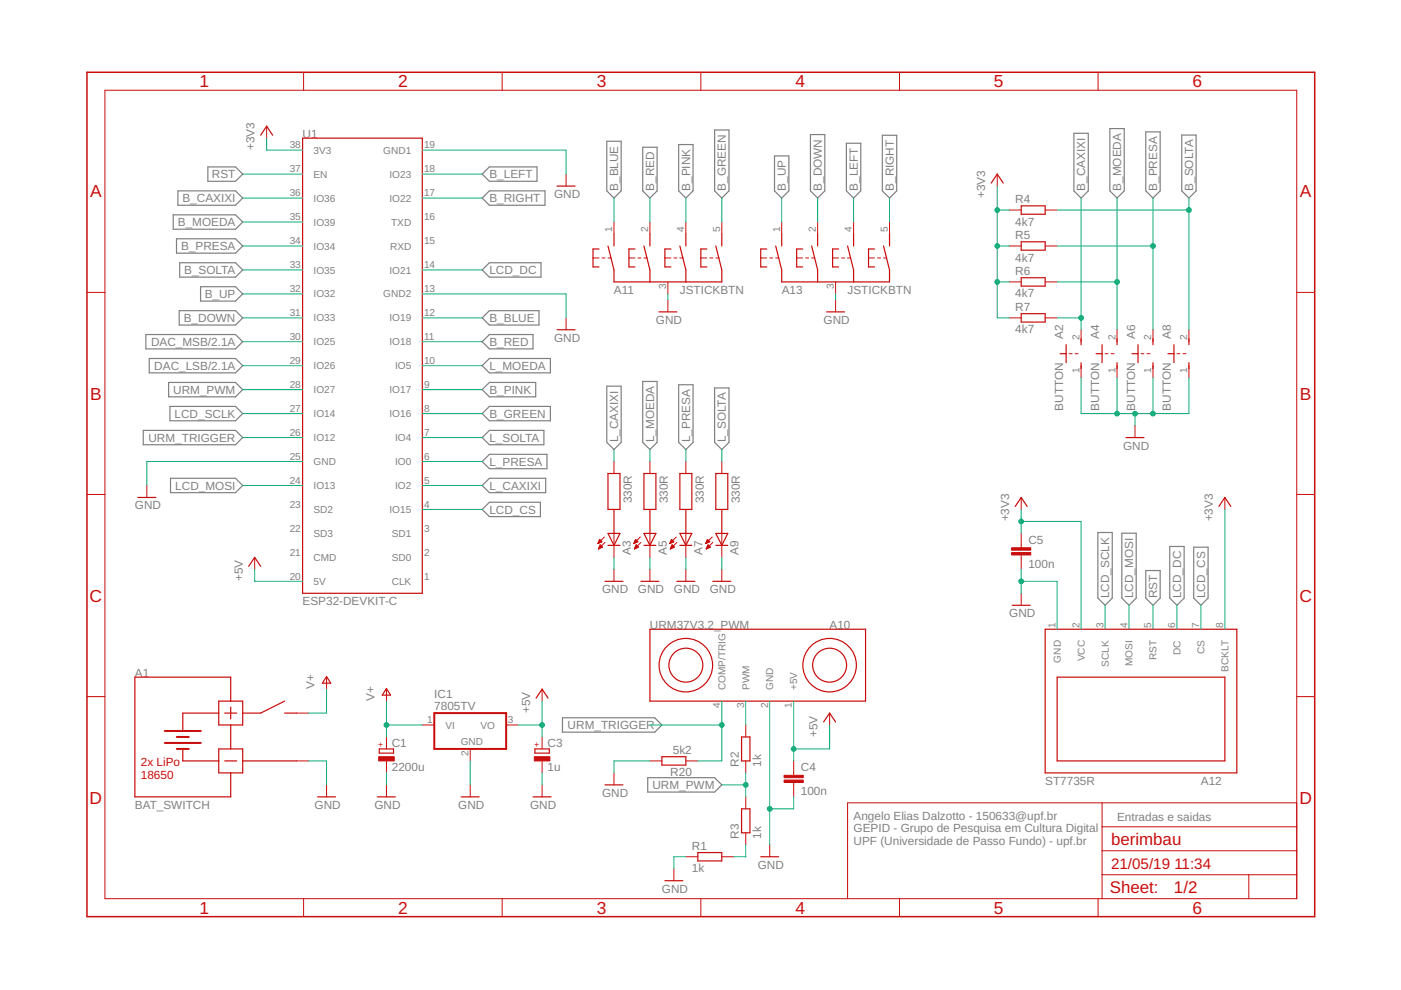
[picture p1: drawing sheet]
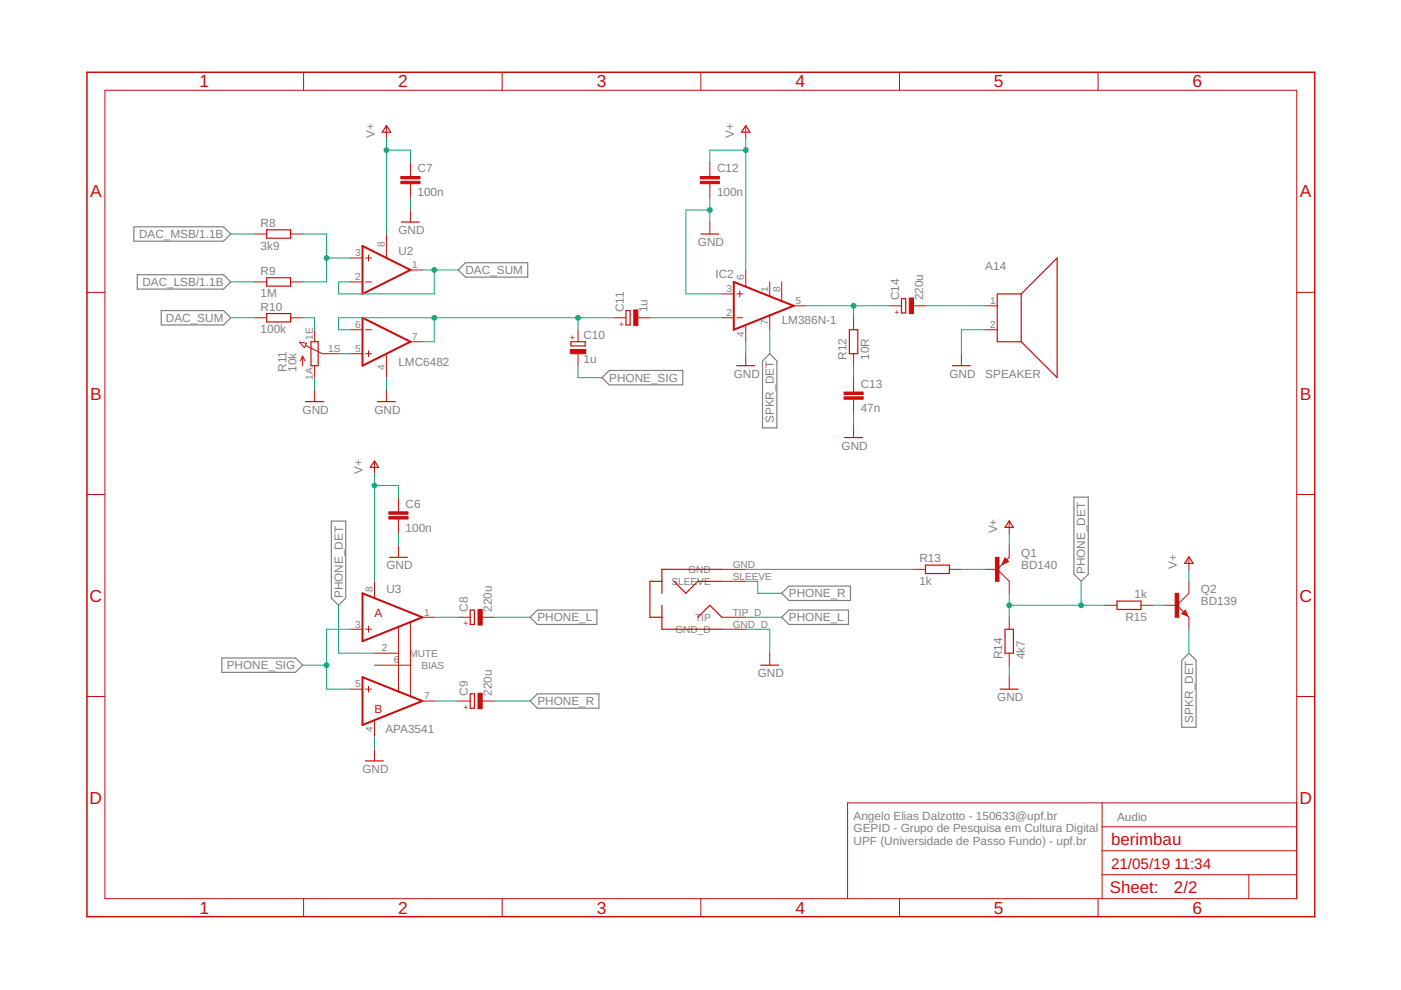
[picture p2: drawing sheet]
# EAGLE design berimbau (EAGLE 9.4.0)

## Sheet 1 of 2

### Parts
A1  BAT_SWITCH  [1X02]
A2  BUTTON  [1X02]
A3  LED  [1X02]
A4  BUTTON  [1X02]
A5  LED  [1X02]
A6  BUTTON  [1X02]
A7  LED  [1X02]
A8  BUTTON  [1X02]
A9  LED  [1X02]
A10  URM37V3.2_PWM  [1X04]
A11  JSTICKBTN  [1X05]
A12  ST7735R  [1X08]
A13  JSTICKBTN  [1X05]
C1  2200u  CPOL-EUE3.5-10  [E3,5-10]
C3  1u  CPOL-EUE2-5  [E2-5]
C4  100n  C-EU050-030X075  [C050-030X075]
C5  100n  C-EU050-030X075  [C050-030X075]
IC1  7805TV  [TO220V]
R1  1k  R-EU_0207/10  [0207/10]
R2  1k  R-EU_0207/10  [0207/10]
R3  1k  R-EU_0207/10  [0207/10]
R4  4k7  R-EU_0207/10  [0207/10]
R5  4k7  R-EU_0207/10  [0207/10]
R6  4k7  R-EU_0207/10  [0207/10]
R7  4k7  R-EU_0207/10  [0207/10]
R20  5k2  R-EU_0207/10  [0207/10]
U1  ESP32-DEVKIT-C  [ESP32]

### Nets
+3V3: A12.2(VCC) A12.8(BCKLT) C5.1 R4.1 R5.1 R6.1 R7.1 U1.38(3V3)
+5V: A10.1(+5V) C3.+ C4.1 IC1.3(VO) U1.20(5V)
B_BLUE: A11.1(B1) U1.12(IO19)
B_CAXIXI: A2.2(S) R7.2 U1.36(IO36)
B_DOWN: A13.2(B2) U1.31(IO33)
B_GREEN: A11.5(B4) U1.8(IO16)
B_LEFT: A13.4(B3) U1.18(IO23)
B_MOEDA: A4.2(S) R6.2 U1.35(IO39)
B_PINK: A11.4(B3) U1.9(IO17)
B_PRESA: A6.2(S) R5.2 U1.34(IO34)
B_RED: A11.2(B2) U1.11(IO18)
B_RIGHT: A13.5(B4) U1.17(IO22)
B_SOLTA: A8.2(S) R4.2 U1.33(IO35)
B_UP: A13.1(B1) U1.32(IO32)
DAC_LSB: U1.29(IO26) ; also sheet 2
DAC_MSB: U1.30(IO25) ; also sheet 2
GND: A1.2(-) A2.1(P) A3.2(C) A4.1(P) A5.2(C) A6.1(P) A7.2(C) A8.1(P) A9.2(C) A10.2(GND) A11.3(COM) A12.1(GND) A13.3(COM) C1.- C3.- C4.2 C5.2 IC1.2(GND) R1.1 R20.2 U1.13(GND2) U1.19(GND1) U1.25(GND) ; also sheet 2
L_CAXIXI: A3.1(A) U1.5(IO2)
L_MOEDA: A5.1(A) U1.10(IO5)
L_PRESA: A7.1(A) U1.6(IO0)
L_SOLTA: A9.1(A) U1.7(IO4)
LCD_CS: A12.7(CS) U1.4(IO15)
LCD_DC: A12.6(DC) U1.14(IO21)
LCD_MOSI: A12.4(MOSI) U1.24(IO13)
LCD_SCLK: A12.3(SCLK) U1.27(IO14)
N$1: A10.3(PWM) R2.2
N$3: R1.2 R3.1
RST: A12.5(RST) U1.37(EN)
URM_PWM: R2.1 R3.2 U1.28(IO27)
URM_TRIGGER: A10.4(COMP/TRIG) R20.1 U1.26(IO12)
V+: A1.1(+) C1.+ IC1.1(VI) ; also sheet 2
Unconnected: U1.1(CLK) U1.2(SD0) U1.3(SD1) U1.15(RXD) U1.16(TXD) U1.21(CMD) U1.22(SD3) U1.23(SD2)

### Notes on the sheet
- Entradas e saidas
- Angelo Elias Dalzotto - 150633@upf.br
  GEPID - Grupo de Pesquisa em Cultura Digital
  UPF (Universidade de Passo Fundo) - upf.br

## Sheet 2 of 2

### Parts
A14  SPEAKER  [1X02]
C6  100n  C-EU050-030X075  [C050-030X075]
C7  100n  C-EU050-030X075  [C050-030X075]
C8  220u  CPOL-EUE2-5  [E2-5]
C9  220u  CPOL-EUE2-5  [E2-5]
C10  1u  CPOL-EUE2-5  [E2-5]
C11  1u  CPOL-EUE2-5  [E2-5]
C12  100n  C-EU050-030X075  [C050-030X075]
C13  47n  C-EU050-030X075  [C050-030X075]
C14  220u  CPOL-EUE3.5-10  [E3,5-10]
IC2  LM386N-1  [DIL08]
J1  P2_RPI  [P2_RASPI]
Q1  BD140  [TO126AV]
Q2  BD139  [TO126AV]
R8  3k9  R-EU_0207/10  [0207/10]
R9  1M  R-EU_0207/10  [0207/10]
R10  100k  R-EU_0207/10  [0207/10]
R11  10k  POT_SMALL  [PC16S]
R12  10R  R-EU_0207/10  [0207/10]
R13  1k  R-EU_0207/10  [0207/10]
R14  4k7  R-EU_0207/10  [0207/10]
R15  1k  R-EU_0207/10  [0207/10]
U2  LMC6482  [DIL08]
U3  APA3541  [DIL08]

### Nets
DAC_LSB: R9.1 ; also sheet 1
DAC_MSB: R8.1 ; also sheet 1
DAC_SUM: R10.1 U2.1(OUT_A) U2.2(-IN_A)
GND: A14.2(-) C6.2 C7.2 C12.2 C13.2 IC2.3(+IN) IC2.4(GND) J1.GND_D R11.1A(A) R14.1 U2.4(V-) U3.4(GND) ; also sheet 1
N$2: R11.1S(S) U2.5(+IN_B)
N$4: C10.+ C11.+ U2.6(-IN_B) U2.7(OUT_B)
N$5: R8.2 R9.2 U2.3(+IN_A)
N$6: R10.2 R11.1E(E)
N$7: J1.GND R13.1
N$9: C14.+ IC2.5(OUT) R12.2
N$10: C13.1 R12.1
N$11: A14.1(+) C14.-
N$12: C8.+ U3.1(OUT_A)
N$13: C9.+ U3.7(OUT_B)
N$14: Q1.B R13.2
N$17: Q2.B R15.1
PHONE_DET: Q1.C R14.2 R15.2 U3.2(MUTE)
PHONE_L: C8.- J1.TIP_D(TIP)
PHONE_R: C9.- J1.SLEEVE
PHONE_SIG: C10.- U3.3(+IN_A) U3.5(+IN_B)
SPKR_DET: IC2.7(BYPASS) Q2.E
SPKR_SIG: C11.- IC2.2(-IN)
V+: C6.1 C7.1 C12.1 IC2.6(VS) Q1.E Q2.C U2.8(V+) U3.8(VS1) ; also sheet 1
Unconnected: IC2.1(GAIN) IC2.8(GAIN) U3.6(BIAS)

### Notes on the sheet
- Audio
- Angelo Elias Dalzotto - 150633@upf.br
  GEPID - Grupo de Pesquisa em Cultura Digital
  UPF (Universidade de Passo Fundo) - upf.br
